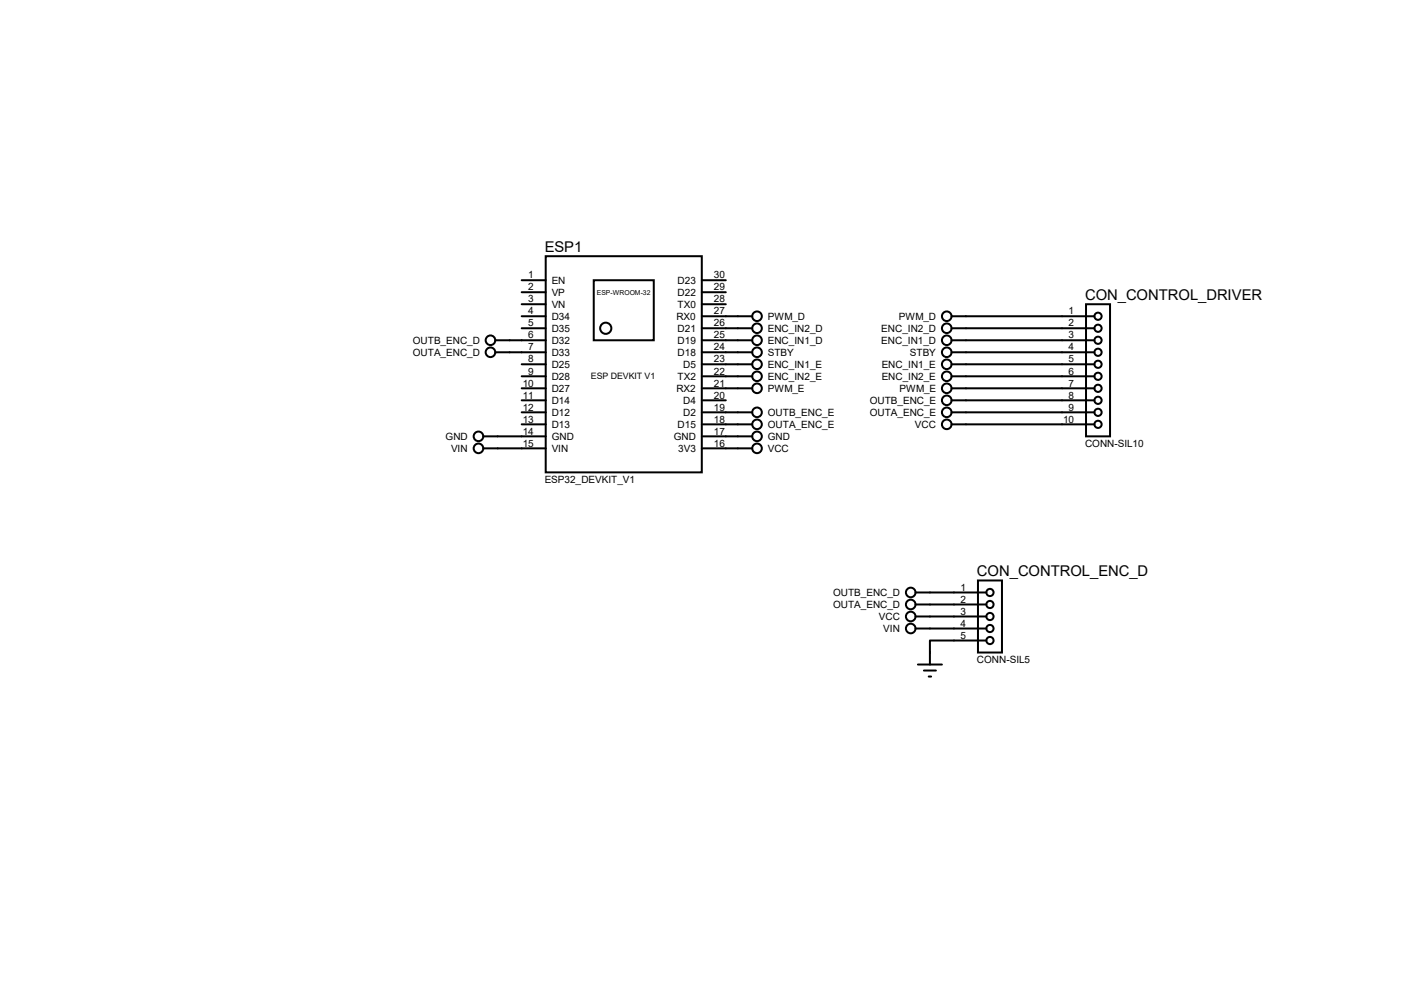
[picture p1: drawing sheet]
<svg xmlns="http://www.w3.org/2000/svg" width="297mm" height="210mm" viewBox="0 0 297 210" stroke-linecap="round" stroke-linejoin="round" font-family="sans-serif">
<g fill="none" stroke="#000" stroke-width=".42">
<path d="M110.4 59.3h5M115.4 54.2h33.1v45.7h-33.1zM125.6 59.3h12.7v12.7h-12.7zM148.5 59.3h5M104.8 72h10.6M104.8 74.5h10.6M110.4 66.9h5M110.4 69.4h5M110.4 77h5M110.4 79.6h5M110.4 61.8h5M110.4 64.3h5"/>
<path d="M148.5 66.9h10.6M148.5 69.4h10.6M148.5 72h10.6M148.5 74.5h10.6M148.5 77h10.6M148.5 79.6h10.6M148.5 61.8h5M148.5 64.3h5M201.3 66.9h30.2M201.3 69.4h30.2M201.3 72h30.2M201.3 74.5h30.2"/>
<path d="M201.3 77h30.2M201.3 79.6h30.2M229.7 64.3h5.1v28h-5.1zM102.2 94.8h13.2M102.2 92.3h13.2M110.4 82.1h5M110.4 89.7h5M110.4 87.2h5M110.4 84.7h5M148.5 94.8h10.6M148.5 92.3h10.6M148.5 82.1h10.6"/>
<path d="M148.5 89.7h10.6M148.5 87.2h10.6M148.5 84.7h5M201.3 82.1h30.2M201.3 89.7h30.2M201.3 87.2h30.2M201.3 84.7h30.2M193.7 125.3h15M193.7 127.8h15M193.7 130.4h15M193.7 132.9h15M206.9 122.8h5.1v15.2h-5.1z"/>
<path d="M208.7 135.5h-12v5M194.2 140.5h5.1M195.5 141.8h2.5M196.5 143.1h.5"/>
<circle cx="103.8" cy="74.5" r="1.02"/>
<circle cx="103.8" cy="72" r="1.02"/>
<circle cx="128.1" cy="69.4" r="1.19"/>
<circle cx="160.1" cy="77" r="1.02"/>
<circle cx="160.1" cy="66.9" r="1.02"/>
<circle cx="160.1" cy="69.4" r="1.02"/>
<circle cx="160.1" cy="74.5" r="1.02"/>
<circle cx="160.1" cy="72" r="1.02"/>
<circle cx="160.1" cy="79.6" r="1.02"/>
<circle cx="200.3" cy="69.4" r="1.02"/>
<circle cx="200.3" cy="72" r="1.02"/>
<circle cx="200.3" cy="79.6" r="1.02"/>
<circle cx="200.3" cy="74.5" r="1.02"/>
<circle cx="200.3" cy="77" r="1.02"/>
<circle cx="200.3" cy="66.9" r="1.02"/>
<circle cx="232.3" cy="79.6" r=".76"/>
<circle cx="232.3" cy="66.9" r=".76"/>
<circle cx="232.3" cy="72" r=".76"/>
<circle cx="232.3" cy="74.5" r=".76"/>
<circle cx="232.3" cy="77" r=".76"/>
<circle cx="232.3" cy="69.4" r=".76"/>
<circle cx="101.2" cy="94.8" r="1.02"/>
<circle cx="101.2" cy="92.3" r="1.02"/>
<circle cx="160.1" cy="94.8" r="1.02"/>
<circle cx="160.1" cy="89.7" r="1.02"/>
<circle cx="160.1" cy="82.1" r="1.02"/>
<circle cx="160.1" cy="92.3" r="1.02"/>
<circle cx="160.1" cy="87.2" r="1.02"/>
<circle cx="200.3" cy="82.1" r="1.02"/>
<circle cx="200.3" cy="87.2" r="1.02"/>
<circle cx="200.3" cy="89.7" r="1.02"/>
<circle cx="200.3" cy="84.7" r="1.02"/>
<circle cx="232.3" cy="84.7" r=".76"/>
<circle cx="232.3" cy="87.2" r=".76"/>
<circle cx="232.3" cy="89.7" r=".76"/>
<circle cx="232.3" cy="82.1" r=".76"/>
<circle cx="192.7" cy="127.8" r="1.02"/>
<circle cx="192.7" cy="132.9" r="1.02"/>
<circle cx="192.7" cy="130.4" r="1.02"/>
<circle cx="192.7" cy="125.3" r="1.02"/>
<circle cx="209.4" cy="127.8" r=".76"/>
<circle cx="209.4" cy="135.5" r=".76"/>
<circle cx="209.4" cy="130.4" r=".76"/>
<circle cx="209.4" cy="132.9" r=".76"/>
<circle cx="209.4" cy="125.3" r=".76"/>
</g>
<g font-size="3.1">
<text x="115.2" y="53.3">ESP1</text>
<text x="229.5" y="63.5">CON_CONTROL_DRIVER</text>
<text x="206.7" y="121.9">CON_CONTROL_ENC_D</text>
</g>
<g font-size="2.1">
<text x="111.7" y="58.9">1</text>
<text x="151" y="58.9">30</text>
<text x="111.7" y="61.4">2</text>
<text x="111.7" y="64">3</text>
<text x="116.7" y="62.6">VP</text>
<text x="116.7" y="65.1">VN</text>
<text x="116.7" y="60">EN</text>
<text x="143.3" y="62.6">D22</text>
<text x="143.3" y="65.1">TX0</text>
<text x="143.3" y="60">D23</text>
<text x="151" y="61.4">29</text>
<text x="151" y="64">28</text>
<text x="111.7" y="66.5">4</text>
<text x="111.7" y="71.6">6</text>
<text x="111.7" y="69">5</text>
<text x="116.7" y="67.6">D34</text>
<text x="116.7" y="70.2">D35</text>
<text x="143.1" y="67.6">RX0</text>
<text x="143.3" y="70.2">D21</text>
<text x="151" y="66.5">27</text>
<text x="151" y="71.6">25</text>
<text x="151" y="69">26</text>
<text x="162.4" y="67.6">PWM_D</text>
<text x="162.4" y="70.2">ENC_IN2_D</text>
<text x="186.4" y="70.2">ENC_IN2_D</text>
<text x="190.2" y="67.6">PWM_D</text>
<text x="226" y="66.5">1</text>
<text x="226" y="69">2</text>
<text x="226" y="71.6">3</text>
<text x="87.3" y="75.3">OUTA_ENC_D</text>
<text x="87.3" y="72.7">OUTB_ENC_D</text>
<text x="111.7" y="76.7">8</text>
<text x="111.7" y="74.1">7</text>
<text x="116.7" y="72.7">D32</text>
<text x="116.7" y="77.8">D25</text>
<text x="116.7" y="75.3">D33</text>
<text x="143.3" y="72.7">D19</text>
<text x="143.3" y="75.3">D18</text>
<text x="144.5" y="77.8">D5</text>
<text x="151" y="76.7">23</text>
<text x="151" y="74.1">24</text>
<text x="162.4" y="72.7">ENC_IN1_D</text>
<text x="162.4" y="75.3">STBY</text>
<text x="162.4" y="77.8">ENC_IN1_E</text>
<text x="186.4" y="72.7">ENC_IN1_D</text>
<text x="186.5" y="77.8">ENC_IN1_E</text>
<text x="192.5" y="75.3">STBY</text>
<text x="226" y="74.1">4</text>
<text x="226" y="76.7">5</text>
<text x="110.6" y="81.7">10</text>
<text x="111.7" y="79.2">9</text>
<text x="116.7" y="82.9">D27</text>
<text x="116.7" y="80.3">D28</text>
<text x="143.1" y="82.9">RX2</text>
<text x="143.3" y="80.3">TX2</text>
<text x="151" y="81.7">21</text>
<text x="151" y="79.2">22</text>
<text x="162.4" y="80.3">ENC_IN2_E</text>
<text x="162.4" y="82.9">PWM_E</text>
<text x="186.5" y="80.3">ENC_IN2_E</text>
<text x="190.3" y="82.9">PWM_E</text>
<text x="226" y="79.2">6</text>
<text x="226" y="81.7">7</text>
<text x="110.6" y="86.8">12</text>
<text x="110.6" y="84.3">11</text>
<text x="110.6" y="89.4">13</text>
<text x="116.7" y="88">D12</text>
<text x="116.7" y="85.4">D14</text>
<text x="144.5" y="88">D2</text>
<text x="144.5" y="85.4">D4</text>
<text x="151" y="86.8">19</text>
<text x="151" y="84.3">20</text>
<text x="151" y="89.4">18</text>
<text x="162.4" y="88">OUTB_ENC_E</text>
<text x="184" y="88">OUTA_ENC_E</text>
<text x="184" y="85.4">OUTB_ENC_E</text>
<text x="224.9" y="89.4">10</text>
<text x="226" y="84.3">8</text>
<text x="226" y="86.8">9</text>
<text x="94.3" y="93">GND</text>
<text x="95.4" y="95.6">VIN</text>
<text x="110.6" y="91.9">14</text>
<text x="110.6" y="94.4">15</text>
<text x="116.7" y="90.5">D13</text>
<text x="116.7" y="93">GND</text>
<text x="116.7" y="95.6">VIN</text>
<text x="142.5" y="93">GND</text>
<text x="143.3" y="90.5">D15</text>
<text x="143.5" y="95.6">3V3</text>
<text x="151" y="91.9">17</text>
<text x="151" y="94.4">16</text>
<text x="162.4" y="95.6">VCC</text>
<text x="162.4" y="90.5">OUTA_ENC_E</text>
<text x="162.4" y="93">GND</text>
<text x="193.5" y="90.5">VCC</text>
<text x="229.5" y="94.4">CONN-SIL10</text>
<text x="115.2" y="102.1">ESP32_DEVKIT_V1</text>
<text x="203.2" y="124.9">1</text>
<text x="176.2" y="128.6">OUTA_ENC_D</text>
<text x="176.2" y="126.1">OUTB_ENC_D</text>
<text x="185.9" y="131.1">VCC</text>
<text x="203.2" y="127.5">2</text>
<text x="203.2" y="130">3</text>
<text x="186.9" y="133.7">VIN</text>
<text x="203.2" y="132.5">4</text>
<text x="203.2" y="135.1">5</text>
<text x="206.7" y="140.2">CONN-SIL5</text>
</g>
<text font-size="1.9" x="125" y="80.2">ESP DEVKIT V1</text>
<text font-size="1.4" x="126.2" y="62.4">ESP-WROOM-32</text>
</svg>
